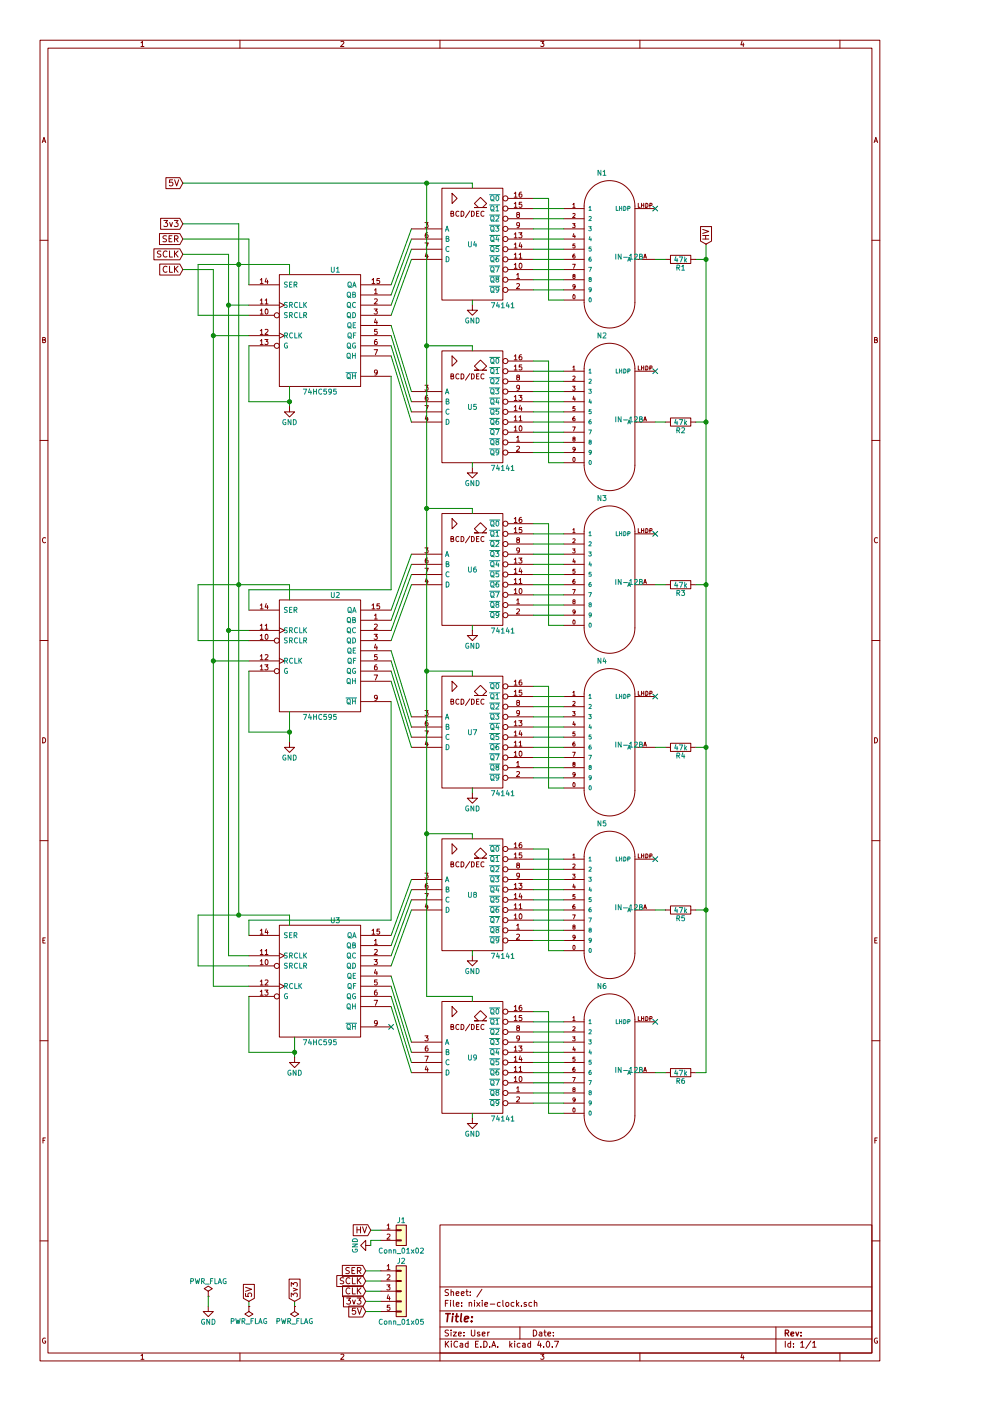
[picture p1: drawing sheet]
EESchema Schematic File Version 2
LIBS:nixie-clock-rescue
LIBS:power
LIBS:device
LIBS:switches
LIBS:relays
LIBS:motors
LIBS:transistors
LIBS:conn
LIBS:linear
LIBS:regul
LIBS:74xx
LIBS:cmos4000
LIBS:adc-dac
LIBS:memory
LIBS:xilinx
LIBS:microcontrollers
LIBS:dsp
LIBS:microchip
LIBS:analog_switches
LIBS:motorola
LIBS:texas
LIBS:intel
LIBS:audio
LIBS:interface
LIBS:digital-audio
LIBS:philips
LIBS:display
LIBS:cypress
LIBS:siliconi
LIBS:opto
LIBS:atmel
LIBS:contrib
LIBS:valves
LIBS:stm32
LIBS:ttl_ieee
LIBS:maxim
LIBS:russian-nixies
LIBS:nixie-clock-cache
EELAYER 25 0
EELAYER END
$Descr User 9055 13780
encoding utf-8
Sheet 1 1
Title ""
Date ""
Rev ""
Comp ""
Comment1 ""
Comment2 ""
Comment3 ""
Comment4 ""
$EndDescr
$Comp
L 74141-RESCUE-nixie-clock U4
U 1 1
P 4650 2400
F 0 "U4" H 4650 2400 50  0000 C CNN
F 1 "74141" H 4950 1800 50  0000 C CNN
F 2 "Housings_DIP:DIP-16_W7.62mm" H 4650 2400 60  0001 C CNN
F 3 "" H 4650 2400 60  0001 C CNN
	1    4650 2400
	1    0    0    -1  
$EndComp
$Comp
L IN-12B N1
U 1 1
P 6050 2550
F 0 "N1" H 5875 3375 50  0000 L BNN
F 1 "IN-12B" H 6050 2550 50  0000 L BNN
F 2 "nixie:russian-nixies-IN-12" H 6050 2700 50  0001 C CNN
F 3 "" H 6050 2550 60  0001 C CNN
	1    6050 2550
	1    0    0    -1  
$EndComp
$Comp
L IN-12B N2
U 1 1
P 6050 4150
F 0 "N2" H 5875 4975 50  0000 L BNN
F 1 "IN-12B" H 6050 4150 50  0000 L BNN
F 2 "nixie:russian-nixies-IN-12" H 6050 4300 50  0001 C CNN
F 3 "" H 6050 4150 60  0001 C CNN
	1    6050 4150
	1    0    0    -1  
$EndComp
$Comp
L 74141-RESCUE-nixie-clock U5
U 1 1
P 4650 4000
F 0 "U5" H 4650 4000 50  0000 C CNN
F 1 "74141" H 4950 3400 50  0000 C CNN
F 2 "Housings_DIP:DIP-16_W7.62mm" H 4650 4000 60  0001 C CNN
F 3 "" H 4650 4000 60  0001 C CNN
	1    4650 4000
	1    0    0    -1  
$EndComp
$Comp
L 74HC595 U1
U 1 1
P 3150 3250
F 0 "U1" H 3300 3850 50  0000 C CNN
F 1 "74HC595" H 3150 2650 50  0000 C CNN
F 2 "Housings_DIP:DIP-16_W7.62mm" H 3150 3250 50  0001 C CNN
F 3 "" H 3150 3250 50  0001 C CNN
	1    3150 3250
	1    0    0    -1  
$EndComp
$Comp
L 74141-RESCUE-nixie-clock U6
U 1 1
P 4650 5600
F 0 "U6" H 4650 5600 50  0000 C CNN
F 1 "74141" H 4950 5000 50  0000 C CNN
F 2 "Housings_DIP:DIP-16_W7.62mm" H 4650 5600 60  0001 C CNN
F 3 "" H 4650 5600 60  0001 C CNN
	1    4650 5600
	1    0    0    -1  
$EndComp
$Comp
L IN-12B N3
U 1 1
P 6050 5750
F 0 "N3" H 5875 6575 50  0000 L BNN
F 1 "IN-12B" H 6050 5750 50  0000 L BNN
F 2 "nixie:russian-nixies-IN-12" H 6050 5900 50  0001 C CNN
F 3 "" H 6050 5750 60  0001 C CNN
	1    6050 5750
	1    0    0    -1  
$EndComp
$Comp
L IN-12B N4
U 1 1
P 6050 7350
F 0 "N4" H 5875 8175 50  0000 L BNN
F 1 "IN-12B" H 6050 7350 50  0000 L BNN
F 2 "nixie:russian-nixies-IN-12" H 6050 7500 50  0001 C CNN
F 3 "" H 6050 7350 60  0001 C CNN
	1    6050 7350
	1    0    0    -1  
$EndComp
$Comp
L 74141-RESCUE-nixie-clock U7
U 1 1
P 4650 7200
F 0 "U7" H 4650 7200 50  0000 C CNN
F 1 "74141" H 4950 6600 50  0000 C CNN
F 2 "Housings_DIP:DIP-16_W7.62mm" H 4650 7200 60  0001 C CNN
F 3 "" H 4650 7200 60  0001 C CNN
	1    4650 7200
	1    0    0    -1  
$EndComp
$Comp
L 74HC595 U2
U 1 1
P 3150 6450
F 0 "U2" H 3300 7050 50  0000 C CNN
F 1 "74HC595" H 3150 5850 50  0000 C CNN
F 2 "Housings_DIP:DIP-16_W7.62mm" H 3150 6450 50  0001 C CNN
F 3 "" H 3150 6450 50  0001 C CNN
	1    3150 6450
	1    0    0    -1  
$EndComp
$Comp
L 74141-RESCUE-nixie-clock U8
U 1 1
P 4650 8800
F 0 "U8" H 4650 8800 50  0000 C CNN
F 1 "74141" H 4950 8200 50  0000 C CNN
F 2 "Housings_DIP:DIP-16_W7.62mm" H 4650 8800 60  0001 C CNN
F 3 "" H 4650 8800 60  0001 C CNN
	1    4650 8800
	1    0    0    -1  
$EndComp
$Comp
L IN-12B N5
U 1 1
P 6050 8950
F 0 "N5" H 5875 9775 50  0000 L BNN
F 1 "IN-12B" H 6050 8950 50  0000 L BNN
F 2 "nixie:russian-nixies-IN-12" H 6050 9100 50  0001 C CNN
F 3 "" H 6050 8950 60  0001 C CNN
	1    6050 8950
	1    0    0    -1  
$EndComp
$Comp
L IN-12B N6
U 1 1
P 6050 10550
F 0 "N6" H 5875 11375 50  0000 L BNN
F 1 "IN-12B" H 6050 10550 50  0000 L BNN
F 2 "nixie:russian-nixies-IN-12" H 6050 10700 50  0001 C CNN
F 3 "" H 6050 10550 60  0001 C CNN
	1    6050 10550
	1    0    0    -1  
$EndComp
$Comp
L 74141-RESCUE-nixie-clock U9
U 1 1
P 4650 10400
F 0 "U9" H 4650 10400 50  0000 C CNN
F 1 "74141" H 4950 9800 50  0000 C CNN
F 2 "Housings_DIP:DIP-16_W7.62mm" H 4650 10400 60  0001 C CNN
F 3 "" H 4650 10400 60  0001 C CNN
	1    4650 10400
	1    0    0    -1  
$EndComp
$Comp
L 74HC595 U3
U 1 1
P 3150 9650
F 0 "U3" H 3300 10250 50  0000 C CNN
F 1 "74HC595" H 3150 9050 50  0000 C CNN
F 2 "Housings_DIP:DIP-16_W7.62mm" H 3150 9650 50  0001 C CNN
F 3 "" H 3150 9650 50  0001 C CNN
	1    3150 9650
	1    0    0    -1  
$EndComp
Wire Wire Line
	3850 2800 4050 2250
Wire Wire Line
	3850 2900 4050 2350
Wire Wire Line
	3850 3000 4050 2450
Wire Wire Line
	3850 3100 4050 2550
Wire Wire Line
	3850 3200 4050 3850
Wire Wire Line
	3850 3300 4050 3950
Wire Wire Line
	3850 3400 4050 4050
Wire Wire Line
	5250 2150 5550 2150
Wire Wire Line
	5250 2250 5550 2250
Wire Wire Line
	5250 2350 5550 2350
Wire Wire Line
	5250 2450 5550 2450
Wire Wire Line
	5250 2550 5550 2550
Wire Wire Line
	5250 2650 5550 2650
Wire Wire Line
	5250 2750 5550 2750
Wire Wire Line
	5250 2850 5550 2850
Wire Wire Line
	5550 2950 5400 2950
Wire Wire Line
	5400 2950 5400 1950
Wire Wire Line
	5400 1950 5250 1950
Wire Wire Line
	5550 2050 5250 2050
Wire Wire Line
	5550 3650 5250 3650
Wire Wire Line
	5550 3750 5250 3750
Wire Wire Line
	5550 3850 5250 3850
Wire Wire Line
	5550 3950 5250 3950
Wire Wire Line
	5550 4050 5250 4050
Wire Wire Line
	5550 4150 5250 4150
Wire Wire Line
	5550 4250 5250 4250
Wire Wire Line
	5550 4350 5250 4350
Wire Wire Line
	5550 4450 5250 4450
Wire Wire Line
	5550 4550 5400 4550
Wire Wire Line
	5400 4550 5400 3550
Wire Wire Line
	5400 3550 5250 3550
Wire Wire Line
	3850 3500 4050 4150
Wire Wire Line
	3850 6000 4050 5450
Wire Wire Line
	3850 6100 4050 5550
Wire Wire Line
	3850 6200 4050 5650
Wire Wire Line
	3850 6300 4050 5750
Wire Wire Line
	3850 6400 4050 7050
Wire Wire Line
	3850 6500 4050 7150
Wire Wire Line
	3850 6600 4050 7250
Wire Wire Line
	5250 5350 5550 5350
Wire Wire Line
	5250 5450 5550 5450
Wire Wire Line
	5250 5550 5550 5550
Wire Wire Line
	5250 5650 5550 5650
Wire Wire Line
	5250 5750 5550 5750
Wire Wire Line
	5250 5850 5550 5850
Wire Wire Line
	5250 5950 5550 5950
Wire Wire Line
	5250 6050 5550 6050
Wire Wire Line
	5550 6150 5400 6150
Wire Wire Line
	5400 6150 5400 5150
Wire Wire Line
	5400 5150 5250 5150
Wire Wire Line
	5550 5250 5250 5250
Wire Wire Line
	5550 6850 5250 6850
Wire Wire Line
	5550 6950 5250 6950
Wire Wire Line
	5550 7050 5250 7050
Wire Wire Line
	5550 7150 5250 7150
Wire Wire Line
	5550 7250 5250 7250
Wire Wire Line
	5550 7350 5250 7350
Wire Wire Line
	5550 7450 5250 7450
Wire Wire Line
	5550 7550 5250 7550
Wire Wire Line
	5550 7650 5250 7650
Wire Wire Line
	5550 7750 5400 7750
Wire Wire Line
	5400 7750 5400 6750
Wire Wire Line
	5400 6750 5250 6750
Wire Wire Line
	3850 6700 4050 7350
Wire Wire Line
	3850 9200 4050 8650
Wire Wire Line
	3850 9300 4050 8750
Wire Wire Line
	3850 9400 4050 8850
Wire Wire Line
	3850 9500 4050 8950
Wire Wire Line
	3850 9600 4050 10250
Wire Wire Line
	3850 9700 4050 10350
Wire Wire Line
	3850 9800 4050 10450
Wire Wire Line
	5250 8550 5550 8550
Wire Wire Line
	5250 8650 5550 8650
Wire Wire Line
	5250 8750 5550 8750
Wire Wire Line
	5250 8850 5550 8850
Wire Wire Line
	5250 8950 5550 8950
Wire Wire Line
	5250 9050 5550 9050
Wire Wire Line
	5250 9150 5550 9150
Wire Wire Line
	5250 9250 5550 9250
Wire Wire Line
	5550 9350 5400 9350
Wire Wire Line
	5400 9350 5400 8350
Wire Wire Line
	5550 10050 5250 10050
Wire Wire Line
	5550 10150 5250 10150
Wire Wire Line
	5550 10250 5250 10250
Wire Wire Line
	5550 10350 5250 10350
Wire Wire Line
	5550 10450 5250 10450
Wire Wire Line
	5550 10550 5250 10550
Wire Wire Line
	5550 10650 5250 10650
Wire Wire Line
	5550 10750 5250 10750
Wire Wire Line
	5550 10850 5250 10850
Wire Wire Line
	5400 10950 5400 9950
Wire Wire Line
	5400 9950 5250 9950
Wire Wire Line
	3850 9900 4050 10550
Wire Wire Line
	2250 6200 2450 6200
Wire Wire Line
	2250 9400 2450 9400
Wire Wire Line
	2100 9700 2450 9700
Wire Wire Line
	2450 3400 2450 3950
Wire Wire Line
	3850 6900 3850 9050
Wire Wire Line
	3850 9050 2450 9050
Wire Wire Line
	2450 9050 2450 9200
Wire Wire Line
	3850 3700 3850 5800
Wire Wire Line
	3850 5800 2450 5800
Wire Wire Line
	2450 5800 2450 6000
Wire Wire Line
	1950 5750 1950 6300
Wire Wire Line
	1950 6300 2450 6300
Wire Wire Line
	1950 3100 2450 3100
Wire Wire Line
	1950 9000 1950 9500
Wire Wire Line
	1950 9500 2450 9500
Wire Wire Line
	6950 2400 6950 10550
Connection ~ 6950 8950
Connection ~ 6950 7350
Connection ~ 6950 5750
Connection ~ 6950 4150
Connection ~ 6950 2550
Wire Wire Line
	5400 10950 5550 10950
Wire Wire Line
	5250 8450 5550 8450
Wire Wire Line
	5400 8350 5250 8350
Wire Wire Line
	2850 7000 2850 7300
Wire Wire Line
	2450 6600 2450 7200
Wire Wire Line
	2450 7200 2850 7200
Connection ~ 2850 7200
Wire Wire Line
	2900 10200 2900 10400
Wire Wire Line
	2450 10350 2900 10350
Connection ~ 2900 10350
Wire Wire Line
	2850 3800 2850 4000
Wire Wire Line
	2450 3950 2850 3950
Connection ~ 2850 3950
Wire Wire Line
	1950 3100 1950 2600
Wire Wire Line
	1950 2600 2850 2600
Wire Wire Line
	1950 5750 2850 5750
Wire Wire Line
	1950 9000 2850 9000
Wire Wire Line
	2450 9800 2450 10350
NoConn ~ 3850 10100
Wire Wire Line
	4650 1800 4650 1850
Wire Wire Line
	4650 8200 4650 8250
Wire Wire Line
	4650 9800 4650 9850
Wire Wire Line
	4650 2950 4650 3000
Wire Wire Line
	4650 4550 4650 4600
Wire Wire Line
	4650 6150 4650 6200
Wire Wire Line
	4650 10950 4650 11000
Wire Wire Line
	4650 6600 4650 6650
Wire Wire Line
	4650 7750 4650 7800
Text GLabel 1800 2350 0    60   Input ~ 0
SER
Wire Wire Line
	1800 2350 2450 2350
Wire Wire Line
	2450 2350 2450 2800
Text GLabel 1800 2500 0    60   Input ~ 0
SCLK
Wire Wire Line
	2250 2500 1800 2500
Text GLabel 1800 2650 0    60   Input ~ 0
CLK
Wire Wire Line
	2100 2650 1800 2650
$Comp
L GND #PWR01
U 1 1
P 4650 7800
F 0 "#PWR01" H 4650 7550 50  0001 C CNN
F 1 "GND" H 4650 7650 50  0000 C CNN
F 2 "" H 4650 7800 50  0001 C CNN
F 3 "" H 4650 7800 50  0001 C CNN
	1    4650 7800
	1    0    0    -1  
$EndComp
$Comp
L GND #PWR02
U 1 1
P 4650 11000
F 0 "#PWR02" H 4650 10750 50  0001 C CNN
F 1 "GND" H 4650 10850 50  0000 C CNN
F 2 "" H 4650 11000 50  0001 C CNN
F 3 "" H 4650 11000 50  0001 C CNN
	1    4650 11000
	1    0    0    -1  
$EndComp
$Comp
L GND #PWR03
U 1 1
P 4650 6200
F 0 "#PWR03" H 4650 5950 50  0001 C CNN
F 1 "GND" H 4650 6050 50  0000 C CNN
F 2 "" H 4650 6200 50  0001 C CNN
F 3 "" H 4650 6200 50  0001 C CNN
	1    4650 6200
	1    0    0    -1  
$EndComp
$Comp
L GND #PWR04
U 1 1
P 4650 4600
F 0 "#PWR04" H 4650 4350 50  0001 C CNN
F 1 "GND" H 4650 4450 50  0000 C CNN
F 2 "" H 4650 4600 50  0001 C CNN
F 3 "" H 4650 4600 50  0001 C CNN
	1    4650 4600
	1    0    0    -1  
$EndComp
$Comp
L GND #PWR05
U 1 1
P 4650 3000
F 0 "#PWR05" H 4650 2750 50  0001 C CNN
F 1 "GND" H 4650 2850 50  0000 C CNN
F 2 "" H 4650 3000 50  0001 C CNN
F 3 "" H 4650 3000 50  0001 C CNN
	1    4650 3000
	1    0    0    -1  
$EndComp
Wire Wire Line
	4650 5000 4650 5050
$Comp
L GND #PWR06
U 1 1
P 4650 9400
F 0 "#PWR06" H 4650 9150 50  0001 C CNN
F 1 "GND" H 4650 9250 50  0000 C CNN
F 2 "" H 4650 9400 50  0001 C CNN
F 3 "" H 4650 9400 50  0001 C CNN
	1    4650 9400
	1    0    0    -1  
$EndComp
Wire Wire Line
	4650 9350 4650 9400
Wire Wire Line
	4650 3400 4650 3450
Wire Wire Line
	2100 2650 2100 9700
Connection ~ 2100 3300
Wire Wire Line
	2100 3300 2450 3300
Connection ~ 2100 6500
Wire Wire Line
	2100 6500 2450 6500
Wire Wire Line
	2250 3000 2450 3000
Connection ~ 2250 3000
Wire Wire Line
	2250 2500 2250 9400
Connection ~ 2250 6200
$Comp
L GND #PWR07
U 1 1
P 2850 4000
F 0 "#PWR07" H 2850 3750 50  0001 C CNN
F 1 "GND" H 2850 3850 50  0000 C CNN
F 2 "" H 2850 4000 50  0001 C CNN
F 3 "" H 2850 4000 50  0001 C CNN
	1    2850 4000
	1    0    0    -1  
$EndComp
$Comp
L GND #PWR08
U 1 1
P 2850 7300
F 0 "#PWR08" H 2850 7050 50  0001 C CNN
F 1 "GND" H 2850 7150 50  0000 C CNN
F 2 "" H 2850 7300 50  0001 C CNN
F 3 "" H 2850 7300 50  0001 C CNN
	1    2850 7300
	1    0    0    -1  
$EndComp
$Comp
L GND #PWR09
U 1 1
P 2900 10400
F 0 "#PWR09" H 2900 10150 50  0001 C CNN
F 1 "GND" H 2900 10250 50  0000 C CNN
F 2 "" H 2900 10400 50  0001 C CNN
F 3 "" H 2900 10400 50  0001 C CNN
	1    2900 10400
	1    0    0    -1  
$EndComp
Text GLabel 6950 2400 1    60   Input ~ 0
HV
$Comp
L R R1
U 1 1
P 6700 2550
F 0 "R1" V 6780 2550 50  0000 C CNN
F 1 "47k" V 6700 2550 50  0000 C CNN
F 2 "Resistors_THT:R_Axial_DIN0204_L3.6mm_D1.6mm_P7.62mm_Horizontal" V 6630 2550 50  0001 C CNN
F 3 "" H 6700 2550 50  0001 C CNN
	1    6700 2550
	0    1    1    0   
$EndComp
Wire Wire Line
	6450 2550 6550 2550
Wire Wire Line
	6850 2550 6950 2550
$Comp
L R R2
U 1 1
P 6700 4150
F 0 "R2" V 6780 4150 50  0000 C CNN
F 1 "47k" V 6700 4150 50  0000 C CNN
F 2 "Resistors_THT:R_Axial_DIN0204_L3.6mm_D1.6mm_P7.62mm_Horizontal" V 6630 4150 50  0001 C CNN
F 3 "" H 6700 4150 50  0001 C CNN
	1    6700 4150
	0    1    1    0   
$EndComp
$Comp
L R R3
U 1 1
P 6700 5750
F 0 "R3" V 6780 5750 50  0000 C CNN
F 1 "47k" V 6700 5750 50  0000 C CNN
F 2 "Resistors_THT:R_Axial_DIN0204_L3.6mm_D1.6mm_P7.62mm_Horizontal" V 6630 5750 50  0001 C CNN
F 3 "" H 6700 5750 50  0001 C CNN
	1    6700 5750
	0    1    1    0   
$EndComp
$Comp
L R R4
U 1 1
P 6700 7350
F 0 "R4" V 6780 7350 50  0000 C CNN
F 1 "47k" V 6700 7350 50  0000 C CNN
F 2 "Resistors_THT:R_Axial_DIN0204_L3.6mm_D1.6mm_P7.62mm_Horizontal" V 6630 7350 50  0001 C CNN
F 3 "" H 6700 7350 50  0001 C CNN
	1    6700 7350
	0    1    1    0   
$EndComp
$Comp
L R R5
U 1 1
P 6700 8950
F 0 "R5" V 6780 8950 50  0000 C CNN
F 1 "47k" V 6700 8950 50  0000 C CNN
F 2 "Resistors_THT:R_Axial_DIN0204_L3.6mm_D1.6mm_P7.62mm_Horizontal" V 6630 8950 50  0001 C CNN
F 3 "" H 6700 8950 50  0001 C CNN
	1    6700 8950
	0    1    1    0   
$EndComp
$Comp
L R R6
U 1 1
P 6700 10550
F 0 "R6" V 6780 10550 50  0000 C CNN
F 1 "47k" V 6700 10550 50  0000 C CNN
F 2 "Resistors_THT:R_Axial_DIN0204_L3.6mm_D1.6mm_P7.62mm_Horizontal" V 6630 10550 50  0001 C CNN
F 3 "" H 6700 10550 50  0001 C CNN
	1    6700 10550
	0    1    1    0   
$EndComp
Wire Wire Line
	6450 4150 6550 4150
Wire Wire Line
	6850 4150 6950 4150
Wire Wire Line
	6450 7350 6550 7350
Wire Wire Line
	6850 7350 6950 7350
Wire Wire Line
	6450 5750 6550 5750
Wire Wire Line
	6850 5750 6950 5750
Wire Wire Line
	6550 8950 6450 8950
Wire Wire Line
	6850 8950 6950 8950
Wire Wire Line
	6550 10550 6450 10550
Wire Wire Line
	6950 10550 6850 10550
Text GLabel 3600 12500 0    60   Input ~ 0
SER
Text GLabel 3600 12600 0    60   Input ~ 0
SCLK
Text GLabel 3600 12700 0    60   Input ~ 0
CLK
Text GLabel 3650 12100 0    60   Input ~ 0
HV
Wire Wire Line
	3600 12500 3750 12500
Wire Wire Line
	3600 12600 3750 12600
Wire Wire Line
	3600 12700 3750 12700
$Comp
L GND #PWR010
U 1 1
P 3650 12250
F 0 "#PWR010" H 3650 12000 50  0001 C CNN
F 1 "GND" H 3650 12100 50  0000 C CNN
F 2 "" H 3650 12250 50  0001 C CNN
F 3 "" H 3650 12250 50  0001 C CNN
	1    3650 12250
	0    1    1    0   
$EndComp
Wire Wire Line
	3600 12800 3750 12800
Wire Wire Line
	3600 12900 3750 12900
Text GLabel 1800 1800 0    60   Input ~ 0
5V
Wire Wire Line
	1800 1800 4650 1800
Wire Wire Line
	4200 1800 4200 9800
Wire Wire Line
	4200 3400 4650 3400
Connection ~ 4200 1800
Wire Wire Line
	4200 5000 4650 5000
Connection ~ 4200 3400
Wire Wire Line
	4200 6600 4650 6600
Connection ~ 4200 5000
Wire Wire Line
	4200 8200 4650 8200
Connection ~ 4200 6600
Wire Wire Line
	4200 9800 4650 9800
Connection ~ 4200 8200
Text GLabel 3600 12900 0    60   Input ~ 0
5V
Text GLabel 3600 12800 0    60   Input ~ 0
3v3
Text GLabel 1800 2200 0    60   Input ~ 0
3v3
Wire Wire Line
	2350 2200 2350 9000
Connection ~ 2350 5750
Wire Wire Line
	2850 5750 2850 5900
Connection ~ 2350 9000
Wire Wire Line
	2850 9000 2850 9100
Wire Wire Line
	2450 12800 2450 12850
$Comp
L PWR_FLAG #FLG011
U 1 1
P 2450 12850
F 0 "#FLG011" H 2450 12925 50  0001 C CNN
F 1 "PWR_FLAG" H 2450 13000 50  0000 C CNN
F 2 "" H 2450 12850 50  0001 C CNN
F 3 "" H 2450 12850 50  0001 C CNN
	1    2450 12850
	-1   0    0    1   
$EndComp
Text GLabel 2450 12800 1    60   Input ~ 0
5V
$Comp
L GND #PWR012
U 1 1
P 2050 12850
F 0 "#PWR012" H 2050 12600 50  0001 C CNN
F 1 "GND" H 2050 12700 50  0000 C CNN
F 2 "" H 2050 12850 50  0001 C CNN
F 3 "" H 2050 12850 50  0001 C CNN
	1    2050 12850
	1    0    0    -1  
$EndComp
$Comp
L PWR_FLAG #FLG013
U 1 1
P 2050 12750
F 0 "#FLG013" H 2050 12825 50  0001 C CNN
F 1 "PWR_FLAG" H 2050 12900 50  0000 C CNN
F 2 "" H 2050 12750 50  0001 C CNN
F 3 "" H 2050 12750 50  0001 C CNN
	1    2050 12750
	1    0    0    -1  
$EndComp
Wire Wire Line
	2050 12750 2050 12850
NoConn ~ 6450 2050
NoConn ~ 6450 3650
NoConn ~ 6450 5250
NoConn ~ 6450 6850
NoConn ~ 6450 8450
NoConn ~ 6450 10050
Wire Wire Line
	2900 12800 2900 12850
$Comp
L PWR_FLAG #FLG014
U 1 1
P 2900 12850
F 0 "#FLG014" H 2900 12925 50  0001 C CNN
F 1 "PWR_FLAG" H 2900 13000 50  0000 C CNN
F 2 "" H 2900 12850 50  0001 C CNN
F 3 "" H 2900 12850 50  0001 C CNN
	1    2900 12850
	-1   0    0    1   
$EndComp
Text GLabel 2900 12800 1    60   Input ~ 0
3v3
Connection ~ 2350 2600
Wire Wire Line
	1800 2200 2350 2200
Wire Wire Line
	2850 2600 2850 2700
$Comp
L Conn_01x02 J1
U 1 1
P 3950 12100
F 0 "J1" H 3950 12200 50  0000 C CNN
F 1 "Conn_01x02" H 3950 11900 50  0000 C CNN
F 2 "Pin_Headers:Pin_Header_Angled_1x02_Pitch2.00mm" H 3950 12100 50  0001 C CNN
F 3 "" H 3950 12100 50  0001 C CNN
	1    3950 12100
	1    0    0    -1  
$EndComp
Wire Wire Line
	3650 12100 3750 12100
Wire Wire Line
	3650 12200 3750 12200
Wire Wire Line
	3650 12200 3650 12250
$Comp
L Conn_01x05 J2
U 1 1
P 3950 12700
F 0 "J2" H 3950 13000 50  0000 C CNN
F 1 "Conn_01x05" H 3950 12400 50  0000 C CNN
F 2 "Pin_Headers:Pin_Header_Angled_1x05_Pitch2.00mm" H 3950 12700 50  0001 C CNN
F 3 "" H 3950 12700 50  0001 C CNN
	1    3950 12700
	1    0    0    -1  
$EndComp
$EndSCHEMATC
